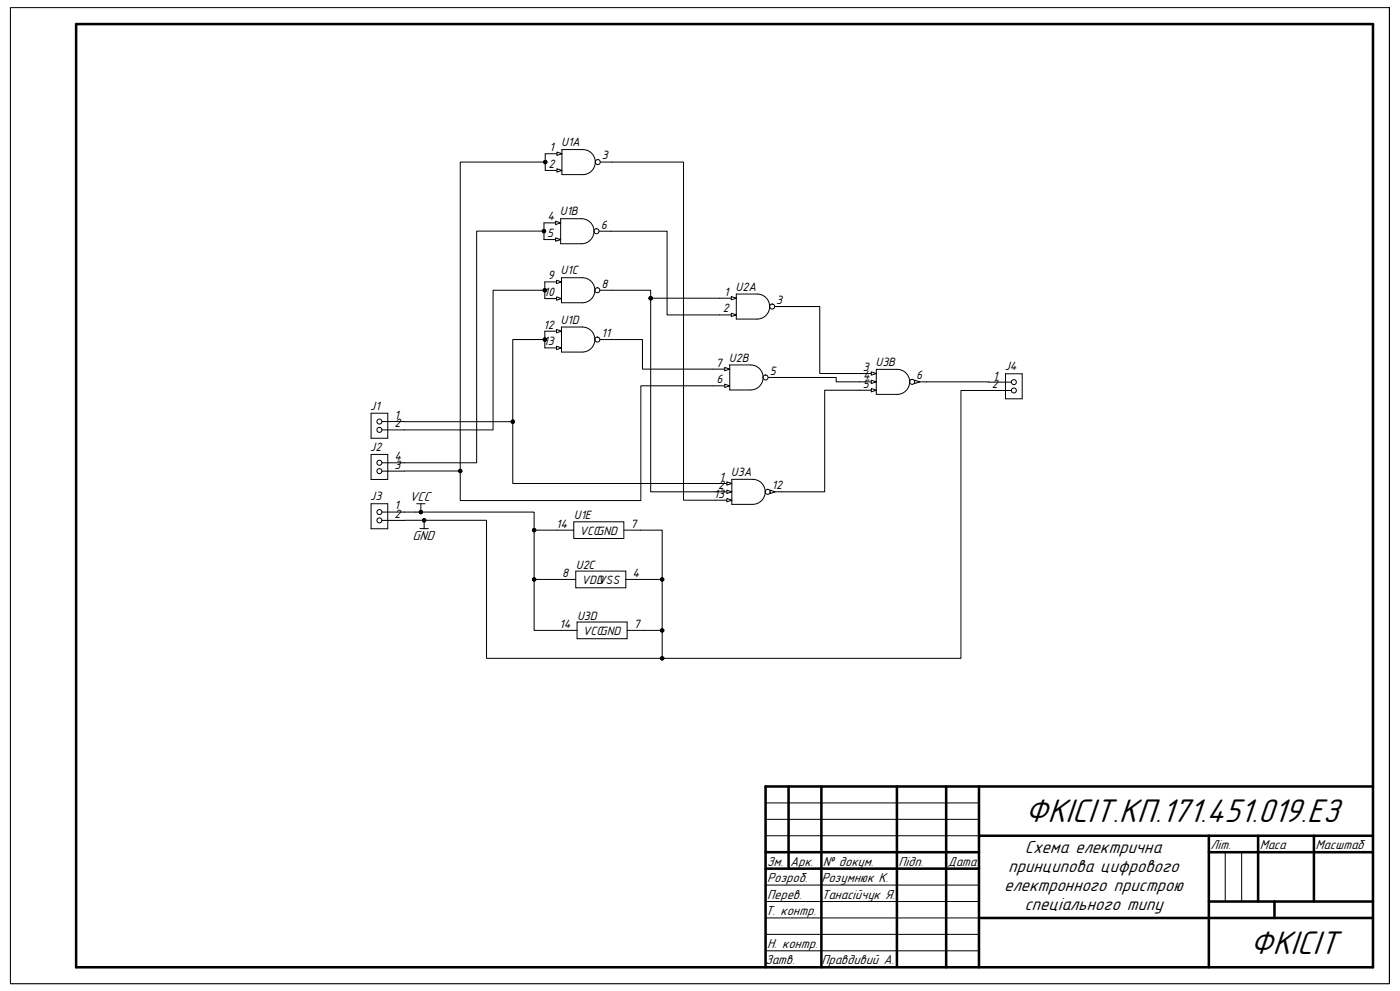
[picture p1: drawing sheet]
<svg xmlns="http://www.w3.org/2000/svg" width="420mm" height="297mm" viewBox="0 0 420 297" stroke-linecap="round" stroke-linejoin="round" font-family="sans-serif">
<g fill="none" stroke="#000" stroke-width=".3">
<path d="M3.1 2.3h413.7v292.5h-413.7zM416.8 2.3v292.5M163.6 46.1h5M229.7 240.6h64M229.7 245.6h64M229.7 250.5h64M229.7 255.4h64M367.6 255.4v14.8M372.5 255.4v14.8M229.7 270.2h64M229.7 275.1h64M229.7 260.3h64"/>
<path d="M229.7 265.3h64M229.7 280h64M229.7 285h64"/>
</g>
<g fill="none" stroke="#000" stroke-width=".76">
<path d="M22.8 7.2h389.1v282.7h-389.1zM236.6 235.7v24.6M246.4 235.7v54.2M269.1 235.7v53.7M283.8 235.7v54.2M293.7 235.7v54.2M411.9 235.7h-182.2v54.2M229.7 255.4h64M293.7 250.5h118.2M362.6 255.4h49.3M362.6 250.5v39.4M377.4 250.5v19.7"/>
<path d="M394.2 250.5v19.7M229.7 260.3h64M294.2 275.1h117.7M362.6 270.2h49.3M382.3 270.2v4.9"/>
</g>
<path d="M167.1 45.6l1.5 .5-1.5 .5z" fill="#fff"/>
<path d="M163.6 51.1h5M167.1 45.6l1.5 .5-1.5 .5z" fill="none" stroke="#000" stroke-width=".3"/>
<path d="M167.1 50.6l1.5 .5-1.5 .5z" fill="#fff"/>
<path d="M167.1 50.6l1.5 .5-1.5 .5zM178.6 48.6h5" fill="none" stroke="#000" stroke-width=".3"/>
<circle cx="179.3" cy="48.6" r=".75" fill="#fff"/>
<g fill="none" stroke="#000" stroke-width=".3">
<path d="M168.6 44.8h6.2a3.8 3.8 0 0 1 3.8 3.8 3.8 3.8 0 0 1-3.8 3.7h-6.2zM163.2 66.8h5"/>
<circle cx="179.3" cy="48.6" r=".75"/>
</g>
<path d="M166.7 66.3l1.5 .5-1.5 .5z" fill="#fff"/>
<path d="M163.2 71.8h5M166.7 66.3l1.5 .5-1.5 .5z" fill="none" stroke="#000" stroke-width=".3"/>
<path d="M166.7 71.3l1.5 .5-1.5 .5z" fill="#fff"/>
<path d="M166.7 71.3l1.5 .5-1.5 .5zM178.2 69.3h5" fill="none" stroke="#000" stroke-width=".3"/>
<circle cx="179" cy="69.3" r=".75" fill="#fff"/>
<g fill="none" stroke="#000" stroke-width=".3">
<path d="M168.2 65.6h6.2a3.8 3.8 0 0 1 3.8 3.7 3.8 3.8 0 0 1-3.8 3.8h-6.2zM163.4 89.5h5"/>
<circle cx="179" cy="69.3" r=".75"/>
</g>
<path d="M166.9 89l1.5 .5-1.5 .5z" fill="#fff"/>
<path d="M166.9 89l1.5 .5-1.5 .5zM178.5 87h5" fill="none" stroke="#000" stroke-width=".3"/>
<circle cx="179.2" cy="87" r=".75" fill="#fff"/>
<g fill="none" stroke="#000" stroke-width=".3">
<path d="M163.4 84.5h5"/>
<circle cx="179.2" cy="87" r=".75"/>
</g>
<path d="M166.9 84l1.5 .5-1.5 .5z" fill="#fff"/>
<path d="M166.9 84l1.5 .5-1.5 .5zM168.4 83.2h6.3a3.8 3.8 0 0 1 3.8 3.8 3.8 3.8 0 0 1-3.8 3.7h-6.3zM178.5 101.8h5" fill="none" stroke="#000" stroke-width=".3"/>
<circle cx="179.2" cy="101.8" r=".75" fill="#fff"/>
<g fill="none" stroke="#000" stroke-width=".3">
<path d="M163.4 99.3h5"/>
<circle cx="179.2" cy="101.8" r=".75"/>
</g>
<path d="M166.9 98.8l1.5 .5-1.5 .5z" fill="#fff"/>
<path d="M166.9 98.8l1.5 .5-1.5 .5zM163.4 104.3h5" fill="none" stroke="#000" stroke-width=".3"/>
<path d="M166.9 103.8l1.5 .5-1.5 .5z" fill="#fff"/>
<path d="M168.4 98h6.3a3.8 3.8 0 0 1 3.8 3.8 3.8 3.8 0 0 1-3.8 3.7h-6.3zM166.9 103.8l1.5 .5-1.5 .5z" fill="none" stroke="#000" stroke-width=".3"/>
<path d="M172.1 156.4h15v5h-15z" fill-rule="evenodd" fill="#fff"/>
<path d="M167.1 158.9h5M172.1 156.4h15v5h-15zM187.1 158.9h5M214.5 144.9h5" fill="none" stroke="#000" stroke-width=".3"/>
<path d="M218 144.4l1.5 .5-1.5 .5z" fill="#fff"/>
<path d="M218 144.4l1.5 .5-1.5 .5zM229.6 147.4h5" fill="none" stroke="#000" stroke-width=".3"/>
<circle cx="230.3" cy="147.4" r=".75" fill="#fff"/>
<circle cx="230.3" cy="147.4" r=".75" fill="none" stroke="#000" stroke-width=".3"/>
<path d="M231.1 146.9l1.5 .5-1.5 .5z" fill="#fff"/>
<path d="M214.5 149.9h5M231.1 146.9l1.5 .5-1.5 .5z" fill="none" stroke="#000" stroke-width=".3"/>
<path d="M218 149.4l1.5 .5-1.5 .5z" fill="#fff"/>
<path d="M214.5 147.4h5M218 149.4l1.5 .5-1.5 .5z" fill="none" stroke="#000" stroke-width=".3"/>
<path d="M218 146.9l1.5 .5-1.5 .5z" fill="#fff"/>
<path d="M257.9 112h5M218 146.9l1.5 .5-1.5 .5zM219.5 143.7h6.3a3.8 3.8 0 0 1 3.8 3.7 3.8 3.8 0 0 1-3.8 3.8h-6.3z" fill="none" stroke="#000" stroke-width=".3"/>
<path d="M261.4 111.5l1.5 .5-1.5 .4z" fill="#fff"/>
<path d="M257.9 114.4h5M261.4 111.5l1.5 .5-1.5 .4z" fill="none" stroke="#000" stroke-width=".3"/>
<path d="M261.4 114l1.5 .4-1.5 .6z" fill="#fff"/>
<path d="M257.9 117h5M261.4 114l1.5 .4-1.5 .6z" fill="none" stroke="#000" stroke-width=".3"/>
<path d="M261.4 116.4l1.5 .6-1.5 .5z" fill="#fff"/>
<path d="M261.4 116.4l1.5 .6-1.5 .5zM272.9 114.4h5" fill="none" stroke="#000" stroke-width=".3"/>
<circle cx="273.6" cy="114.4" r=".75" fill="#fff"/>
<circle cx="273.6" cy="114.4" r=".75" fill="none" stroke="#000" stroke-width=".3"/>
<path d="M274.4 114l1.5 .4-1.5 .6z" fill="#fff"/>
<path d="M262.9 110.7h6.2a3.8 3.8 0 0 1 3.8 3.8 3.8 3.8 0 0 1-3.8 3.7h-6.2zM274.4 114l1.5 .4-1.5 .6z" fill="none" stroke="#000" stroke-width=".3"/>
<path d="M173.1 186.4h15v5h-15z" fill-rule="evenodd" fill="#fff"/>
<path d="M215.9 89.4h5M168.1 188.9h5M173.1 186.4h15v5h-15zM188.1 188.9h5" fill="none" stroke="#000" stroke-width=".3"/>
<path d="M219.4 88.9l1.5 .5-1.5 .5z" fill="#fff"/>
<path d="M215.9 94.4h5M219.4 88.9l1.5 .5-1.5 .5z" fill="none" stroke="#000" stroke-width=".3"/>
<path d="M219.4 93.9l1.5 .5-1.5 .5z" fill="#fff"/>
<path d="M219.4 93.9l1.5 .5-1.5 .5zM230.9 91.9h5" fill="none" stroke="#000" stroke-width=".3"/>
<circle cx="231.6" cy="91.9" r=".75" fill="#fff"/>
<g fill="none" stroke="#000" stroke-width=".3">
<path d="M220.9 88.1h6.2a3.8 3.8 0 0 1 3.8 3.8 3.8 3.8 0 0 1-3.8 3.7h-6.2zM228.9 113.1h5"/>
<circle cx="231.6" cy="91.9" r=".75"/>
</g>
<circle cx="229.7" cy="113.1" r=".75" fill="#fff"/>
<g fill="none" stroke="#000" stroke-width=".3">
<path d="M213.9 115.6h5"/>
<circle cx="229.7" cy="113.1" r=".75"/>
</g>
<path d="M217.4 115.1l1.5 .5-1.5 .5z" fill="#fff"/>
<path d="M213.9 110.6h5M217.4 115.1l1.5 .5-1.5 .5z" fill="none" stroke="#000" stroke-width=".3"/>
<path d="M217.4 110.1l1.5 .5-1.5 .5z" fill="#fff"/>
<path d="M217.4 110.1l1.5 .5-1.5 .5zM218.9 109.4h6.3a3.8 3.8 0 0 1 3.7 3.7 3.8 3.8 0 0 1-3.7 3.8h-6.3z" fill="none" stroke="#000" stroke-width=".3"/>
<path d="M172.7 171.2h15v5h-15z" fill-rule="evenodd" fill="#fff"/>
<g fill="none" stroke="#000" stroke-width=".3">
<path d="M163.6 48.6h-25.5v92.6h-16.8M163.6 46.1v5M183.6 48.6h21.5v101.3h9.4M163.2 69.3h-20.2v69.4h-28.4M163.2 66.8v5M183.2 69.3h16.9v25.1h15.8M163.4 87h-15.5v41.8h-33.3M163.4 99.3v5M163.4 84.5v5M183.5 87h11.7v2.4M195.2 89.4v58h19.3M195.2 89.4h20.7"/>
<path d="M235.9 91.9h10v20.1h12M163.4 101.8h-9.6v24.6l-39.2-.1M183.5 101.8h9.2v8.8h21.2M213.9 115.6h-21.7v34.4h-54.1v-8.8M233.9 113.1h16.9v1.3h7.1M257.9 117h-10.5v30.4h-12.8M277.9 114.4l25.5 .1M301.6 112h5.1v7.5h-5.1zM303.4 117h-15.1v80.3h-89.7M111.3 123.8h5v7.5h-5zM111.3 136.2h5v7.5h-5zM153.8 126.4v18.5h60.7"/>
<path d="M111.3 151h5v7.5h-5zM114.6 153.5h45.6v5.4M114.6 156l31.4-.1v41.4h52.6v-8.4M114.6 141.2h6.7M125 151h2.5M126 158.4h2.5M126.2 151v2.5M127.2 155.9v2.5M167.1 158.9h-6.9v14.8h12.5M192.1 158.9h6.5v14.8h-10.9M160.2 173.7v15.2h7.9M172.7 171.2h15v5h-15z"/>
<path d="M198.6 173.7v15.2h-5.5"/>
<circle cx="163.6" cy="48.6" r=".5"/>
<circle cx="163.2" cy="69.3" r=".5"/>
<circle cx="163.4" cy="87" r=".5"/>
<circle cx="195.2" cy="89.4" r=".5"/>
<circle cx="163.4" cy="101.8" r=".5"/>
<circle cx="304.2" cy="114.5" r=".75"/>
<circle cx="304.2" cy="117" r=".75"/>
<circle cx="113.8" cy="128.8" r=".75"/>
<circle cx="113.8" cy="138.7" r=".75"/>
<circle cx="113.8" cy="126.3" r=".75"/>
<circle cx="153.8" cy="126.4" r=".5"/>
<circle cx="113.8" cy="156" r=".75"/>
<circle cx="113.8" cy="153.5" r=".75"/>
<circle cx="113.8" cy="141.2" r=".75"/>
<circle cx="126.3" cy="153.5" r=".5"/>
<circle cx="127.2" cy="155.9" r=".5"/>
<circle cx="138.1" cy="141.2" r=".5"/>
<circle cx="160.2" cy="158.9" r=".5"/>
<circle cx="160.2" cy="173.7" r=".5"/>
<circle cx="198.6" cy="173.7" r=".5"/>
<circle cx="198.6" cy="197.3" r=".5"/>
<circle cx="198.6" cy="188.9" r=".5"/>
</g>
<g fill="#000">
<circle cx="163.6" cy="48.6" r=".5"/>
<circle cx="163.2" cy="69.3" r=".5"/>
<circle cx="163.4" cy="87" r=".5"/>
<circle cx="195.2" cy="89.4" r=".5"/>
<circle cx="163.4" cy="101.8" r=".5"/>
<circle cx="153.8" cy="126.4" r=".5"/>
<circle cx="126.3" cy="153.5" r=".5"/>
<circle cx="127.2" cy="155.9" r=".5"/>
<circle cx="138.1" cy="141.2" r=".5"/>
<circle cx="160.2" cy="158.9" r=".5"/>
<circle cx="160.2" cy="173.7" r=".5"/>
<circle cx="198.6" cy="173.7" r=".5"/>
<circle cx="198.6" cy="197.3" r=".5"/>
<circle cx="198.6" cy="188.9" r=".5"/>
</g>
<g font-size="10.4">
<text x="307.5" y="246.5">ФКІСІТ.КП.171.451.019.ЕЗ</text>
<text x="374.9" y="285.9">ФКІСІТ</text>
</g>
<g font-size="5.5">
<text x="307.5" y="255.7">Схема електрична</text>
<text x="302.5" y="261.4">принципова цифрового</text>
<text x="301.2" y="267.2">електронного пристрою</text>
<text x="307.3" y="272.9">спеціального типу</text>
</g>
<g font-size="4.1">
<text x="122.9" y="150.2">VCC</text>
<text x="123.7" y="161.9">GND</text>
<text x="363.1" y="254.6">Літ.</text>
<text x="377.9" y="254.6">Маса</text>
<text x="394.6" y="254.6">Масштаб</text>
<text x="230.2" y="259.5">Зм. Арк.</text>
<text x="246.9" y="259.5">№ докум.</text>
<text x="269.5" y="259.5">Підп.</text>
<text x="284.3" y="259.5">Дата</text>
<text x="230.2" y="264.5">Розроб.</text>
<text x="230.2" y="269.4">Перев.</text>
<text x="246.4" y="264.5">Розумнюк К.</text>
<text x="246.4" y="269.4">Танасійчук Я.</text>
<text x="229.7" y="274.3">Т. контр.</text>
<text x="230.2" y="284.1">Н. контр.</text>
<text x="229.7" y="289.1">Затв.</text>
<text x="246.4" y="289.1">Правдивий А.</text>
</g>
<g font-size="3.5">
<text x="164.9" y="45.3">1</text>
<text x="168.3" y="43.8">U1A</text>
<text x="180.6" y="47.8">3</text>
<text x="164.5" y="50.3">2</text>
<text x="167.9" y="64.5">U1B</text>
<text x="164.1" y="71">5</text>
<text x="164.2" y="66">4</text>
<text x="180.2" y="68.5">6</text>
<text x="164.4" y="83.7">9</text>
<text x="168.2" y="82.2">U1C</text>
<text x="163.2" y="88.7">10</text>
<text x="180.5" y="86.2">8</text>
<text x="217.2" y="88.6">1</text>
<text x="220.6" y="87.1">U2A</text>
<text x="216.8" y="93.6">2</text>
<text x="232.9" y="91.1">3</text>
<text x="163.1" y="98.5">12</text>
<text x="168.2" y="97">U1D</text>
<text x="180.5" y="101">11</text>
<text x="163.1" y="103.5">13</text>
<text x="214.7" y="109.9">7</text>
<text x="218.7" y="108.4">U2B</text>
<text x="230.9" y="112.4">5</text>
<text x="258.8" y="111.2">3</text>
<text x="258.9" y="113.7">4</text>
<text x="262.6" y="109.7">U3B</text>
<text x="274.9" y="113.7">6</text>
<text x="298" y="113.7">1</text>
<text x="301.4" y="111">J4</text>
<text x="215" y="114.9">6</text>
<text x="258.8" y="116.2">5</text>
<text x="297.6" y="116.2">2</text>
<text x="111.1" y="122.8">J1</text>
<text x="118.3" y="125.6">1</text>
<text x="118.3" y="128.1">2</text>
<text x="111.1" y="135.2">J2</text>
<text x="118.3" y="137.9">4</text>
<text x="118.3" y="140.4">3</text>
<text x="219.3" y="142.6">U3A</text>
<text x="111.1" y="149.9">J3</text>
<text x="214.2" y="149.1">13</text>
<text x="215.5" y="146.6">2</text>
<text x="215.9" y="144.1">1</text>
<text x="231.6" y="146.6">12</text>
<text x="118.3" y="155.2">2</text>
<text x="118.3" y="152.7">1</text>
<text x="172.1" y="155.6">U1E</text>
<text x="166.9" y="158.1">14</text>
<text x="173.9" y="160.2">VCCGND</text>
<text x="189.1" y="158.1">7</text>
<text x="168.7" y="172.9">8</text>
<text x="172.7" y="170.4">U2C</text>
<text x="189.7" y="172.9">4</text>
<text x="174.5" y="175">VDD</text>
<text x="179.3" y="175">VSS</text>
<text x="173.1" y="185.7">U3D</text>
<text x="167.9" y="188.2">14</text>
<text x="174.9" y="190.3">VCCGND</text>
<text x="190.1" y="188.2">7</text>
</g>
</svg>
